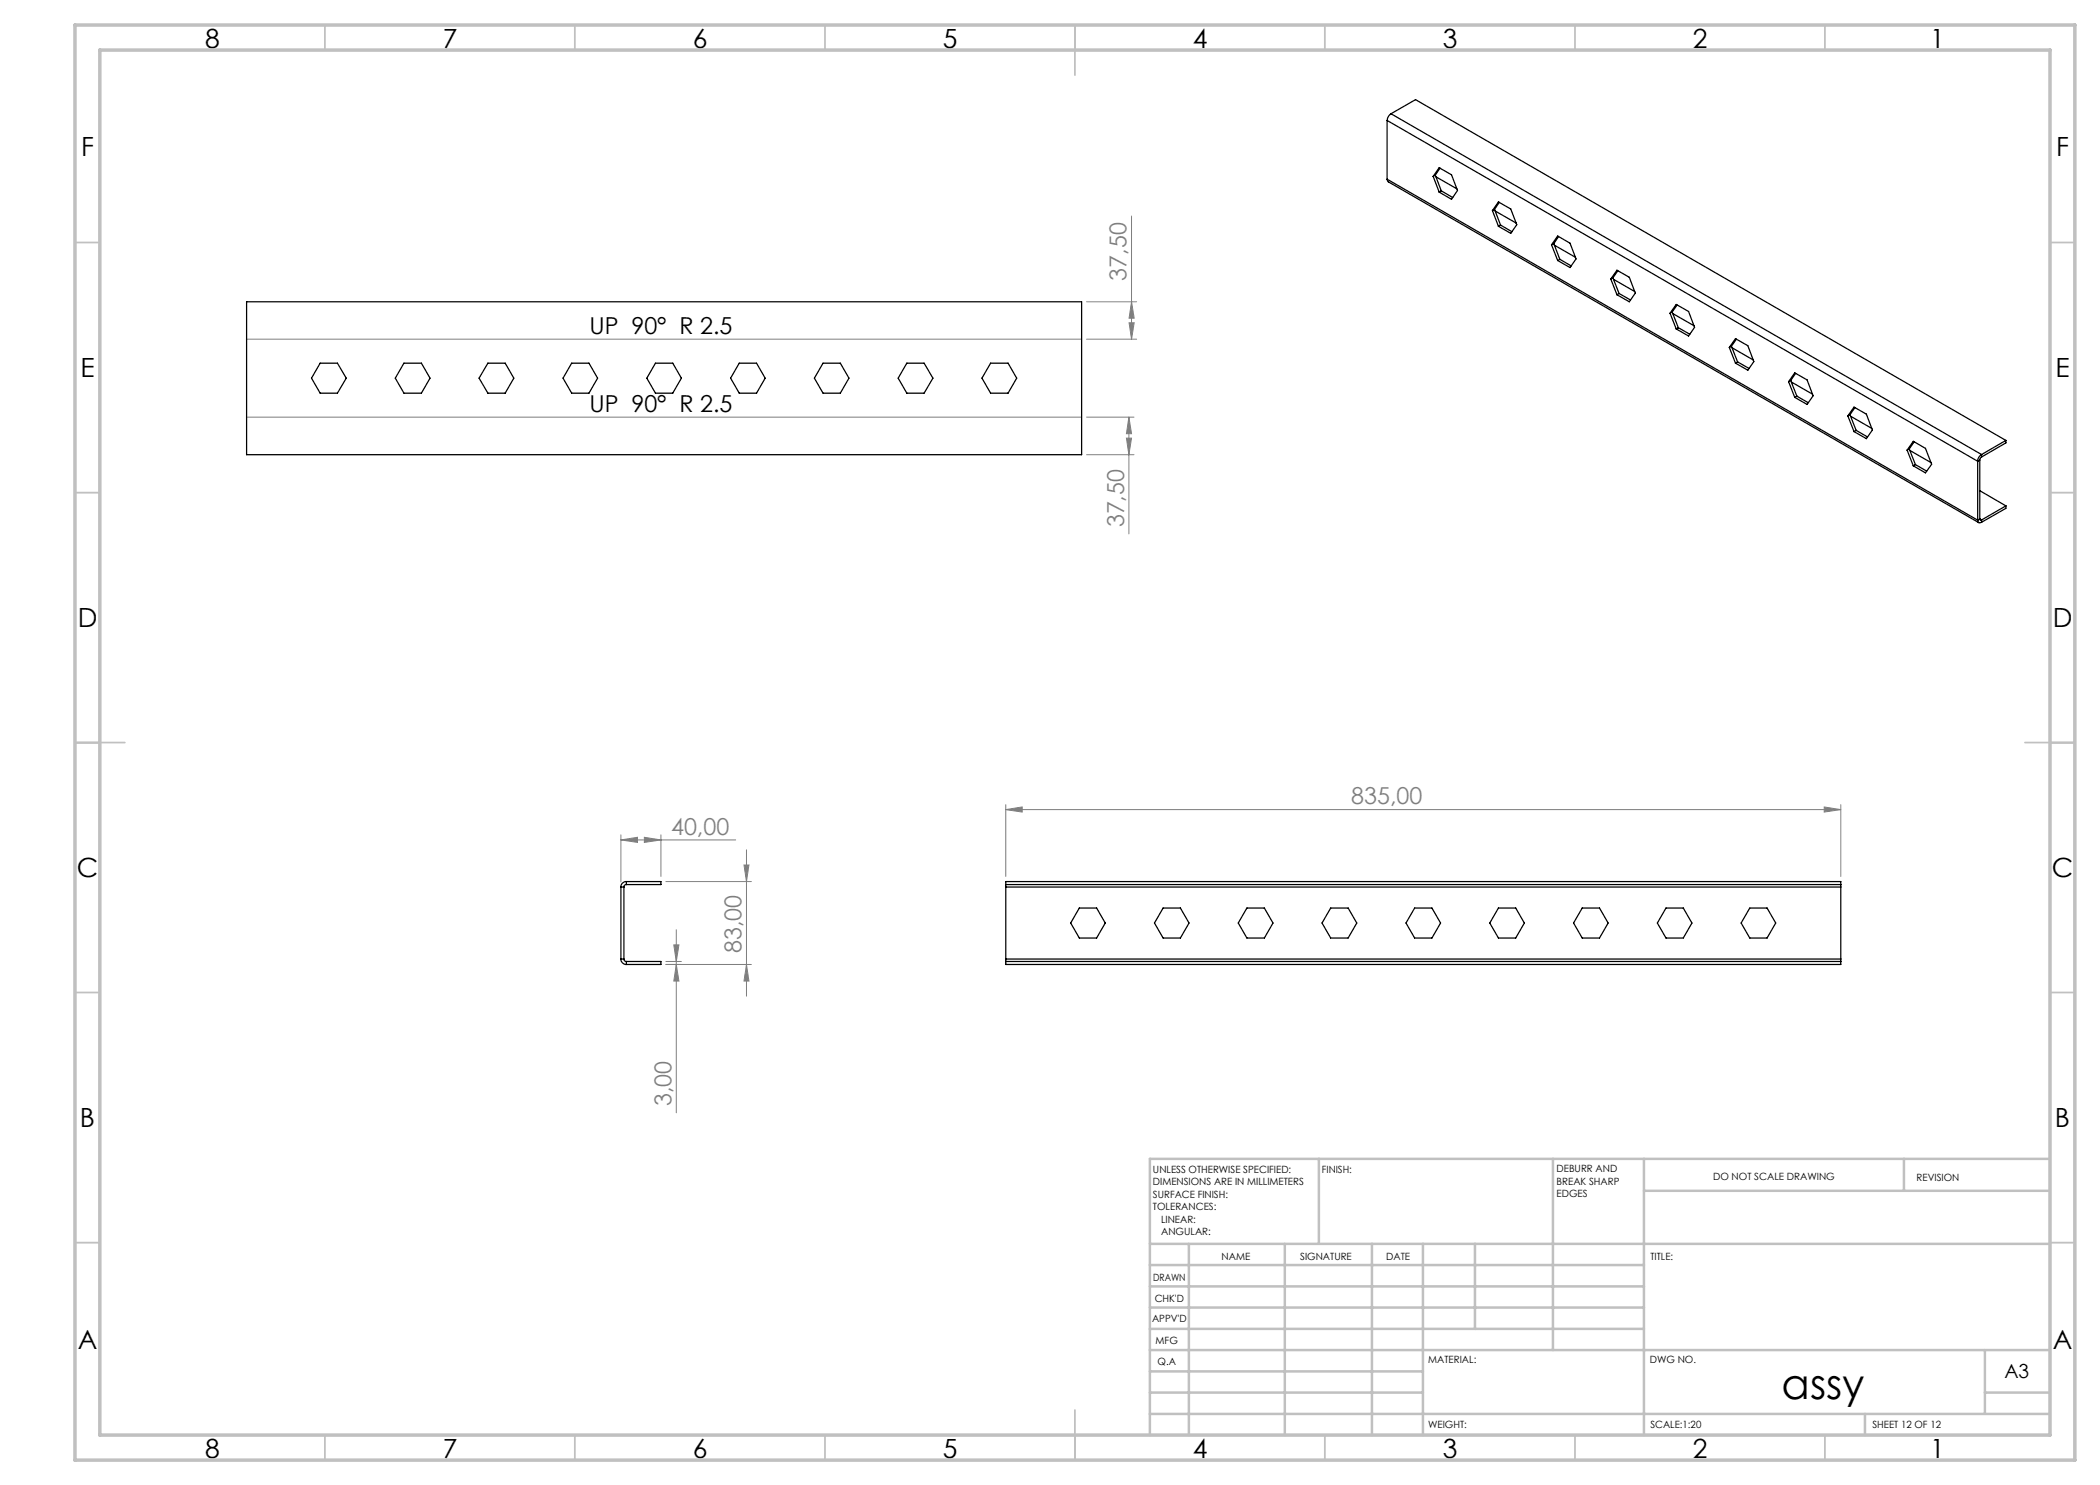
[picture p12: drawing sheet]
<svg xmlns="http://www.w3.org/2000/svg" width="420mm" height="297mm" viewBox="0 0 420 297" stroke-linecap="round" stroke-linejoin="round" font-family="sans-serif">
<g fill="none" stroke="#808080" stroke-width=".2">
<path d="M226.3 43.2v24.6M49.3 67.8h167M217.3 67.8h10M217.3 60.4h10M225.8 64.6h1l-.5 3.2zM226.3 60.4l.5 3.2h-1zM49.3 83.4h167M217.3 83.4h9.5M217.3 90.9h9.5M225.3 87.6h1l-.5 3.3zM225.8 83.4l.5 3.3h-1zM225.8 83.4v23.4"/>
<path d="M124.2 168l3.3-.5v1zM124.2 167v9.4M124.2 168h22.9M128.9 167.5l3.3 .5-3.3 .5zM132.2 167v8.3M133.2 176.3h17.1M148.8 173h1l-.5 3.3zM149.3 170v29.2M201.2 161.9l3.2-.5v1zM201.2 160.9v14.4M201.2 161.9h167M364.8 161.4l3.4 .5-3.4 .5z"/>
<path d="M368.2 160.9v14.4M133.2 192.3h3.1M134.8 189h1l-.5 3.3zM135.3 192.9l.5 3.3h-1zM135.3 185.9v36.7M149.3 192.9l.5 3.3h-1zM150.3 192.9h-17.1"/>
</g>
<g fill="none" stroke="#c0c0c0" stroke-width=".35">
<path d="M65 5v5M115 5v5M165 5v5M215 5v10M265 5v5M315 5v5M365 5v5M15 48.5h5M410 48.5h5M15 98.5h5M410 98.5h5M15 148.5h10"/>
<path d="M405 148.5h10M15 198.5h5M410 198.5h5M15 248.5h5M410 248.5h5M65 287v5M115 287v5M165 287v5M215 282v10M265 287v5M315 287v5M365 287v5"/>
</g>
<g fill="none" stroke="#c0c0c0" stroke-width=".5">
<path d="M263.8 231.8v17M310.6 231.8v38.2M328.8 231.8v55.2M328.8 238.2h81.2M380.8 231.8v6.4M410 231.8h-180v55.2M230 248.8h180M230 257.3h98.8M230 253h98.8M237.8 248.8v38.2M257 248.8v38.2M274.4 248.8v38.2"/>
<path d="M284.6 248.8v38.2M295 248.8v17M230 265.8h98.8M230 261.5h98.8M230 278.5h54.6M230 274.3h54.6M230 270h180M397 278.5h13M397 270v12.8M230 282.8h180M373 282.8v4.2"/>
</g>
<path d="M15 5h400v287h-400zM20 10h390v277h-390z" fill="none" stroke="#c0c0c0" stroke-width=".7"/>
<g fill="#808080">
<path d="M124.2 168l3.3-.5v1zM128.9 167.5l3.3 .5-3.3 .5zM201.2 161.9l3.2-.5v1zM364.8 161.4l3.4 .5-3.4 .5z"/>
<path d="M225.8 64.6h1l-.5 3.2zM226.3 60.4l.5 3.2h-1zM225.3 87.6h1l-.5 3.3zM225.8 83.4l.5 3.3h-1z"/>
<path d="M149.3 192.9l.5 3.3h-1zM148.8 173h1l-.5 3.3z"/>
<path d="M134.8 189h1l-.5 3.3zM135.3 192.9l.5 3.3h-1z"/>
</g>
<g fill="none" stroke="#000" stroke-width=".25">
<path d="M277.4 35.8l.3 .6 118 68.1M277.4 24.1l118.1 68.1M277.4 35.8l118.1 68.2M277.4 24.1v11.7M278.2 22.8a1.8 1.8 0 0 0-.8 1.3M278.2 22.8l118.1 68.1M278.2 22.8l4.9-2.9 118.1 68.2M286.6 35.3l1.2-1.8 2.5 1.5 1.2 3.1-1.2 1.8-2.5-1.5M286.6 35.3l1.2 3.1M287.1 35l-.5 .3M287.1 35l1.2 3.2M287.2 35.3l4.2 2.5"/>
<path d="M288 33.6l-.9 1.4M288.3 38.2l-.5 .2M288.3 38.2l2.2 1.3M298.5 42.1l1.2-1.7 2.5 1.4 1.2 3.1-1.2 1.8-2.5-1.4M298.5 42.1l1.2 3.2M298.9 41.9l-.4 .2M298.9 41.9l1.2 3.1M299 42.2l4.2 2.4M299.9 40.5l-1 1.4M300.1 45l-.4 .3M300.1 45l2.3 1.4M310.3 49l1.2-1.8 2.5 1.4 1.2 3.2-1.2 1.7-2.5-1.4"/>
<path d="M310.3 49l1.2 3.1M310.8 48.7l-.5 .3M310.8 48.7l1.2 3.2M310.9 49l4.2 2.5M311.7 47.3l-.9 1.4M312 51.9l-.5 .2M312 51.9l2.3 1.3M322.2 55.8l1.2-1.8 2.5 1.5 1.2 3.1-1.2 1.8-2.5-1.5M322.2 55.8l1.2 3.1M322.6 55.6l-.4 .2M322.6 55.6l1.2 3.1M322.7 55.9l4.3 2.4"/>
<path d="M323.6 54.1l-1 1.5M323.8 58.7l-.4 .2M323.8 58.7l2.3 1.3M49.3 60.4h167v30.5h-167zM64 72.6h3.5l1.8 3-1.8 3h-3.5l-1.7-3zM80.8 72.6h3.5l1.7 3-1.7 3h-3.5l-1.7-3zM97.6 72.6h3.4l1.8 3-1.8 3h-3.4l-1.8-3zM114.3 72.6h3.5l1.7 3-1.7 3h-3.5l-1.7-3zM131.1 72.6h3.4l1.8 3-1.8 3h-3.4l-1.7-3zM147.8 72.6h3.5l1.7 3-1.7 3h-3.5l-1.7-3zM164.6 72.6h3.5l1.7 3-1.7 3h-3.5l-1.7-3zM181.4 72.6h3.4l1.8 3-1.8 3h-3.4l-1.8-3z"/>
<path d="M198.1 72.6h3.5l1.7 3-1.7 3h-3.5l-1.7-3zM334 62.6l1.2-1.7 2.5 1.4 1.2 3.2-1.2 1.7-2.5-1.4M334 62.6l1.2 3.2M334.4 62.4l-.4 .2M334.4 62.4l1.3 3.1M334.6 62.7l4.2 2.5M335.4 61l-1 1.4M335.7 65.5l-.5 .3M335.7 65.5l2.3 1.3M345.9 69.5l1.2-1.8 2.5 1.4 1.2 3.2-1.2 1.7-2.5-1.4M345.9 69.5l1.2 3.1M346.3 69.2l-.4 .3"/>
<path d="M346.3 69.2l1.2 3.2M346.4 69.6l4.3 2.4M347.3 67.8l-1 1.4M347.5 72.4l-.4 .2M347.5 72.4l2.3 1.3M357.7 76.3l1.3-1.7 2.4 1.4 1.2 3.2-1.2 1.7-2.4-1.4M357.7 76.3l1.3 3.2M358.1 76.1l-.4 .2M358.1 76.1l1.3 3.1M358.3 76.4l4.2 2.4M359.1 74.7l-1 1.4M359.4 79.2l2.2 1.3"/>
<path d="M359.4 79.2l-.4 .3M369.6 83.2l1.2-1.8 2.5 1.4 1.2 3.2-1.2 1.7-2.5-1.4M369.6 83.2l1.2 3.1M370 82.9l-.4 .3M370 82.9l1.2 3.2M370.1 83.3l4.3 2.4M371 81.5l-1 1.4M371.2 86.1l2.3 1.3M371.2 86.1l-.4 .2M381.4 90l1.3-1.7 2.4 1.4 1.2 3.1-1.2 1.8-2.4-1.4M381.4 90l1.3 3.2M381.8 89.8l-.4 .2"/>
<path d="M381.8 89.8l1.3 3.1M382 90.1l4.2 2.4M382.8 88.4l-1 1.4M383.1 92.9l-.4 .3M383.1 92.9l2.2 1.3M395.5 92.2v11.8M396 92l-.5 .2M396 92v11.8M396 98.1l5.2 3.1M396.3 90.9a1.69 1.69 0 0 0-.8 1.3M396.3 91.4l-.3 .6M396.3 90.9v.5"/>
<path d="M401.2 88.1l-4.9 2.8M401.2 88.1v.5l-4.9 2.8M395.5 104a.46 .46 0 0 0 .3 .5 .46 .46 0 0 0 .5 0M396 103.8l.1 .2h.2M396 103.8l-.5 .2M396 103.8l.3 .2M396.3 104v.5M401.2 101.2v.5l-4.9 2.8M401.2 101.2l-4.9 2.8M124.2 177.4h.6M124.2 177.4v14.4M124.8 177.4v14.4"/>
<path d="M125.3 176.9l-.5 .2v.3M125.3 176.3a1.08 1.08 0 0 0-1.1 1.1M125.3 176.3v.6M125.3 176.3h6.9v.6h-6.9M201.2 176.9v.5M201.2 177.4h167M201.2 176.9h167M201.2 176.9v-.6h167v.6M201.2 177.4v14.4M368.2 176.9v.5M368.2 177.4v14.4M124.2 191.8a1.08 1.08 0 0 0 1.1 1.1"/>
<path d="M124.2 191.8h.6M124.8 191.8l.2 .4 .3 .1M125.3 192.3v.6M125.3 192.3h6.9v.6h-6.9M201.2 191.8v.5M201.2 191.8h167M201.2 192.3h167M201.2 192.3v.6h167v-.6M215.9 181.6h3.4l1.8 3-1.8 3h-3.4l-1.8-3zM232.6 181.6h3.5l1.7 3-1.7 3h-3.5l-1.7-3zM249.4 181.6h3.5l1.7 3-1.7 3h-3.5l-1.7-3zM266.1 181.6h3.5l1.8 3-1.8 3h-3.5l-1.7-3z"/>
<path d="M282.9 181.6h3.5l1.7 3-1.7 3h-3.5l-1.7-3zM299.7 181.6h3.4l1.8 3-1.8 3h-3.4l-1.7-3zM316.4 181.6h3.5l1.7 3-1.7 3h-3.5l-1.7-3zM333.2 181.6h3.5l1.7 3-1.7 3h-3.5l-1.7-3zM350 181.6h3.4l1.7 3-1.7 3h-3.4l-1.8-3zM368.2 191.8v.5"/>
</g>
<text font-size="8.5" x="356.3" y="279.7">assy</text>
<g font-size="5.3">
<text x="41" y="9.5">8</text>
<text x="88.5" y="9.5">7</text>
<text x="138.5" y="9.5">6</text>
<text x="188.5" y="9.5">5</text>
<text x="238.5" y="9.5">4</text>
<text x="288.5" y="9.5">3</text>
<text x="338.5" y="9.5">2</text>
<text x="386" y="9.5">1</text>
<text x="16.2" y="31.2">F</text>
<text x="411.2" y="31.2">F</text>
<text x="16.1" y="75.5">E</text>
<text x="411.1" y="75.5">E</text>
<text x="15.5" y="125.5">D</text>
<text x="410.5" y="125.5">D</text>
<text x="15.4" y="175.5">C</text>
<text x="410.4" y="175.5">C</text>
<text x="16" y="225.5">B</text>
<text x="411" y="225.5">B</text>
<text x="15.5" y="269.7">A</text>
<text x="410.5" y="269.7">A</text>
<text x="41" y="291.5">8</text>
<text x="88.5" y="291.5">7</text>
<text x="138.5" y="291.5">6</text>
<text x="188.5" y="291.5">5</text>
<text x="238.5" y="291.5">4</text>
<text x="288.5" y="291.5">3</text>
<text x="338.5" y="291.5">2</text>
<text x="386" y="291.5">1</text>
</g>
<g font-size="4.7" fill="#808080">
<text x="225.3" y="56.1" transform="rotate(-90 225.3 56.1)">37,50</text>
<text x="224.8" y="105.5" transform="rotate(-90 224.8 105.5)">37,50</text>
<text x="270.3" y="160.9">835,00</text>
<text x="134.2" y="166.9">40,00</text>
<text x="148.3" y="190.6" transform="rotate(-90 148.3 190.6)">83,00</text>
<text x="134.3" y="221.2" transform="rotate(-90 134.3 221.2)">3,00</text>
</g>
<g font-size="4.7">
<text x="117.9" y="66.8">UP 90° R 2.5</text>
<text x="117.9" y="82.4">UP 90° R 2.5</text>
</g>
<text font-size="3.9" x="400.9" y="275.5">A3</text>
<g font-size="2">
<text x="230.6" y="234.6">UNLESS OTHERWISE SPECIFIED:</text>
<text x="230.6" y="237.1">DIMENSIONS ARE IN MILLIMETERS</text>
<text x="230.6" y="239.6">SURFACE FINISH:</text>
<text x="264.4" y="234.6">FINISH:</text>
<text x="311.3" y="234.5">DEBURR AND</text>
<text x="311.3" y="237">BREAK SHARP</text>
<text x="311.3" y="239.5">EDGES</text>
<text x="342.6" y="236">DO NOT SCALE DRAWING</text>
<text x="383.3" y="236.2">REVISION</text>
<text x="230.6" y="242.1">TOLERANCES:</text>
<text x="232.2" y="244.6">LINEAR:</text>
<text x="232.2" y="247.1">ANGULAR:</text>
<text x="244.3" y="252">NAME</text>
<text x="260" y="251.9">SIGNATURE</text>
<text x="277.2" y="251.9">DATE</text>
<text x="330.1" y="251.9">TITLE:</text>
<text x="230.6" y="256.1">DRAWN</text>
<text x="230.9" y="260.3">CHK'D</text>
<text x="230.4" y="264.4">APPV'D</text>
<text x="231.1" y="268.8">MFG</text>
<text x="231.5" y="273">Q.A</text>
<text x="285.6" y="272.5">MATERIAL:</text>
<text x="330" y="272.5">DWG NO.</text>
<text x="285.6" y="285.5">WEIGHT:</text>
<text x="330.1" y="285.6">SCALE:1:20</text>
<text x="374.5" y="285.6">SHEET 12 OF 12</text>
</g>
</svg>
